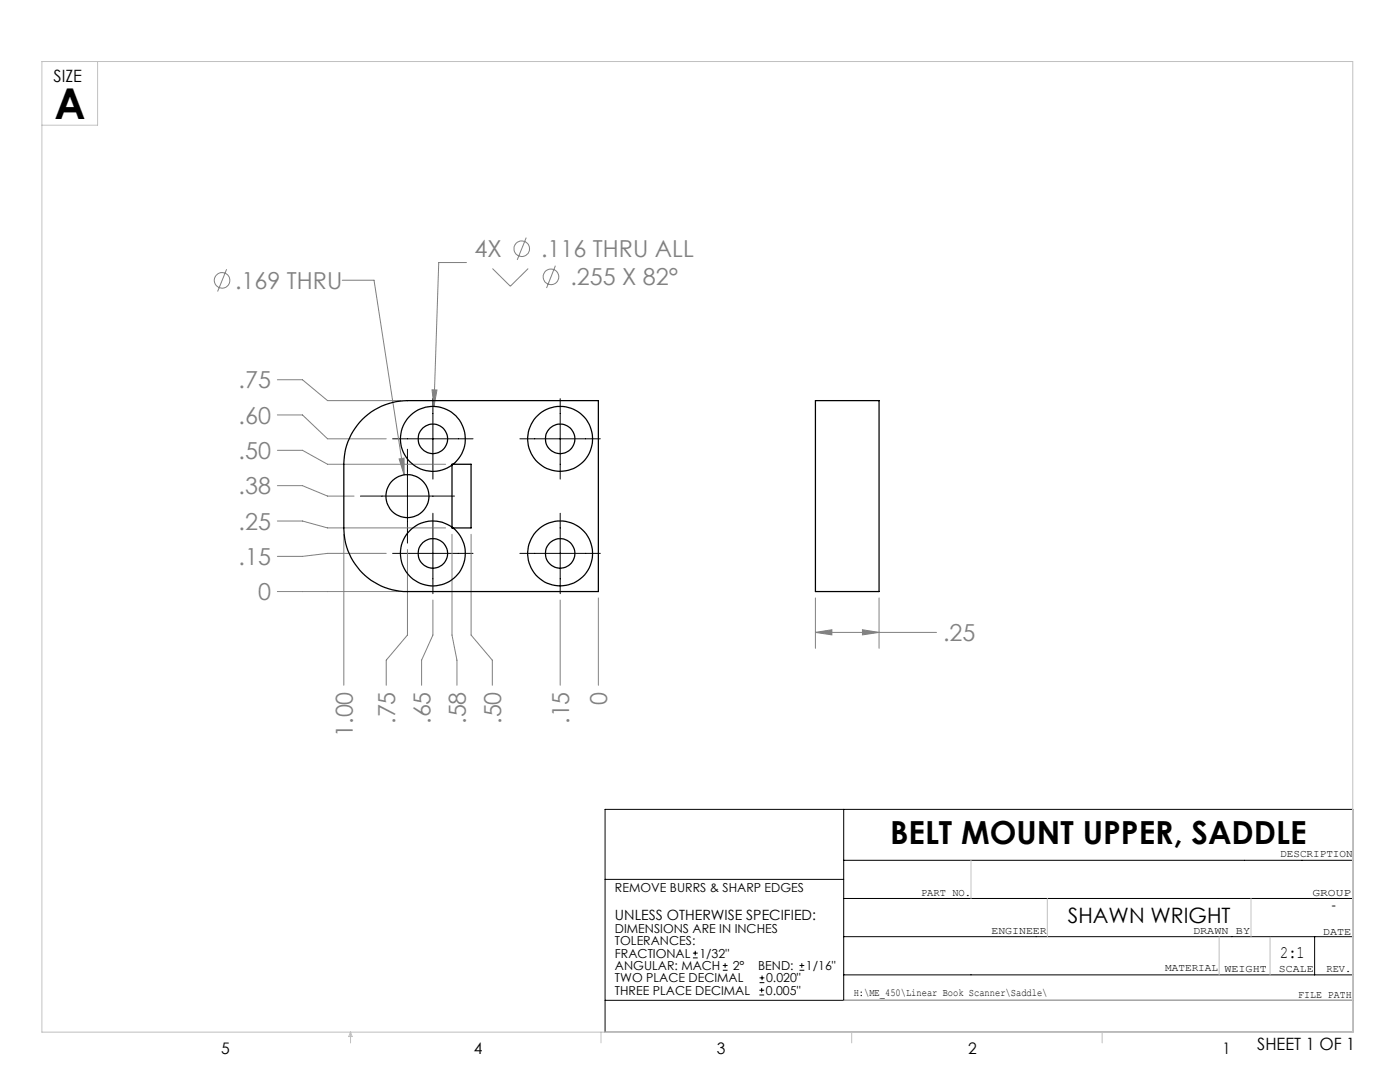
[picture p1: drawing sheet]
<svg xmlns="http://www.w3.org/2000/svg" width="279mm" height="216mm" viewBox="0 0 279 216" stroke-linecap="round" stroke-linejoin="round" font-family="sans-serif">
<g fill="none" stroke="#808080" stroke-width=".2">
<path d="M45.2 53.7l-1.8 4.5M68.3 55.9h6.3l6 38.9M93.1 52.4h-5.5l-1 28.7M98.3 53.6l3.5 3.5 3.6-3.5M105 47.4l-1.8 4.5M110.8 53l-1.7 4.5M55.4 75.8h5l5 4.1h14.6M86.2 77.8h1l-.6 3.3zM55.4 89.9h5l5 2.7h23.5M55.4 82.8h5l5 4.8h11.7M55.4 96.9h5l5 2.1h5.3M79.7 91.6l.9-.2v3.4z"/>
<path d="M55.4 118h24.6M55.4 104h5l5 1.3h23.5M68.6 106.6v30.1M77.1 110.4h-11.7l-5 .6h-5M81.3 109.6v17.1l-4.2 5v5M86.4 119.7v7l-2.3 5v5M90.2 106.6v20.1l1 5v5M94 106.6v20.1l4.2 5v5M111.8 119.7v17M119.4 119.3v17.4M162.7 119.3v10.1M175.4 119.3v10.1"/>
<path d="M162.7 126.2l3.3-.5v1zM162.7 126.2h24.2M172.1 125.7l3.3 .5-3.3 .5z"/>
<circle cx="44.3" cy="55.9" r="1.54"/>
<circle cx="104.1" cy="49.6" r="1.55"/>
<circle cx="110" cy="55.2" r="1.55"/>
</g>
<g fill="none" stroke="#000" stroke-width=".2">
<path d="M86.4 79.6v16M111.8 79.6v16M71.9 99h18.8M78.4 87.6h16M81.3 89.6v18.8M103.8 87.6h16M78.4 110.4h16M86.4 102.4v16.1M103.8 110.4h16M111.8 102.4v16.1M120.8 161.5h149.2v44.5h-149.2zM120.8 175.5h47.6"/>
<path d="M168.4 179.3h101.6M168.4 161.5v38.1M168.4 171.7h101.6M120.8 199.6h149.2M138.3 191.1h.9M138.3 190.2h.9M138.7 189.7v.9M144.3 193.6h.9M144.3 192.7h.9M144.7 192.2v.9M151.6 198.5h.9M151.6 197.6h.9"/>
<path d="M151.6 196.1h.9M151.6 195.1h.9M152 197.1v.9M152.1 194.7v.9M159.6 193.6h.9M159.6 192.7h.9M160 192.2v.9M168.4 186.9h101.6M168.4 194.5h101.6M262.4 186.9v7.6"/>
</g>
<g fill="none" stroke="#c0c0c0" stroke-width=".2">
<path d="M8.4 12.3h261.6v193.7h-261.6zM19.5 12.3v12.7h-11.1M193.8 171.7v7.6M209 179.3v7.6M249.7 179.3v7.6M168.4 199.6h101.6M243.3 186.9v7.6M253.5 186.9v7.6M70 206v2.1M70 206l.3 .8h-.7zM119.9 206v2.1M170 206v2.1"/>
<path d="M220 206v2.1"/>
</g>
<path d="M86.2 77.8l.4 3.3 .6-3.3zM79.7 91.6l.9 3.2v-3.4zM162.7 126.2l3.3-.5v1zM172.1 125.7l3.3 .5-3.3 .5z" fill="#808080"/>
<g fill="none" stroke="#000" stroke-width=".25">
<path d="M162.7 79.9h12.7v38.1h-12.7zM72.3 83.7a12.7 12.7 0 0 1 9-3.8h38.1v38.1h-38.1a12.6 12.6 0 0 1-12.7-12.7v-12.7a12.6 12.6 0 0 1 3.7-8.9zM90.2 92.6h3.8v12.7h-3.8zM90.4 92.6a6.5 6.5 0 0 0-1.3-11 6.5 6.5 0 0 0-9.1 6.3 6.5 6.5 0 0 0 9.7 5.2l.5-.3M90.2 105.2a6.5 6.5 0 0 0-10.2 4.1 6.5 6.5 0 0 0 8.2 7.4 6.5 6.5 0 0 0 3-10.6l-.8-.8"/>
<circle cx="81.3" cy="99" r="4.3"/>
<circle cx="86.4" cy="87.6" r="2.94"/>
<circle cx="111.8" cy="87.6" r="2.94"/>
<circle cx="111.8" cy="87.6" r="6.5"/>
<circle cx="86.4" cy="110.4" r="2.94"/>
<circle cx="111.8" cy="110.4" r="2.94"/>
<circle cx="111.8" cy="110.4" r="6.5"/>
</g>
<text font-size="8.5" x="10.9" y="23.8">A</text>
<text font-size="6.3" x="177.6" y="168.4">BELT MOUNT UPPER, SADDLE</text>
<g font-size="4.7" fill="#808080">
<text x="94.7" y="51.3">4X</text>
<text x="108" y="51.3">.116 THRU ALL</text>
<text x="46.9" y="57.6">.169 THRU</text>
<text x="113.8" y="56.9">.255 X 82°</text>
<text x="47.6" y="77.5">.75</text>
<text x="47.6" y="84.6">.60</text>
<text x="47.6" y="91.6">.50</text>
<text x="47.6" y="98.7">.38</text>
<text x="47.6" y="105.7">.25</text>
<text x="47.6" y="112.8">.15</text>
<text x="51.5" y="119.8">0</text>
<text x="188.2" y="127.9">.25</text>
<text x="121.2" y="140.6" transform="rotate(-90 121.2 140.6)">0</text>
<text x="70.4" y="147" transform="rotate(-90 70.4 147)">1.00</text>
<text x="78.9" y="144.5" transform="rotate(-90 78.9 144.5)">.75</text>
<text x="85.9" y="144.5" transform="rotate(-90 85.9 144.5)">.65</text>
<text x="93" y="144.5" transform="rotate(-90 93 144.5)">.58</text>
<text x="100" y="144.5" transform="rotate(-90 100 144.5)">.50</text>
<text x="113.6" y="144.5" transform="rotate(-90 113.6 144.5)">.15</text>
</g>
<text font-size="4.2" x="213.1" y="184.3">SHAWN WRIGHT</text>
<text font-size="3.5" x="255.5" y="191.2">2:1</text>
<g font-size="3.4">
<text x="10.7" y="16.4">SIZE</text>
<text x="250.9" y="209.5">SHEET 1 OF 1</text>
</g>
<g font-size="3.2">
<text x="44.2" y="210.4">5</text>
<text x="94.6" y="210.3">4</text>
<text x="143.1" y="210.4">3</text>
<text x="193.2" y="210.3">2</text>
<text x="244" y="210.3">1</text>
</g>
<g font-size="2.8">
<text x="122.7" y="183.6">UNLESS OTHERWISE SPECIFIED:</text>
<text x="265.7" y="181.6">-</text>
</g>
<g font-size="2.5">
<text x="122.7" y="178">REMOVE BURRS &amp; SHARP EDGES</text>
<text x="122.7" y="186.2">DIMENSIONS ARE IN INCHES</text>
<text x="122.7" y="188.6">TOLERANCES:</text>
<text x="122.7" y="191.1">FRACTIONAL</text>
<text x="139.6" y="191.1">1/32&quot;</text>
<text x="122.7" y="193.6">ANGULAR: MACH</text>
<text x="122.7" y="196">TWO PLACE DECIMAL</text>
<text x="146.2" y="193.6">2°</text>
<text x="151.3" y="193.6">BEND:</text>
<text x="152.9" y="196">0.020&quot;</text>
<text x="160.8" y="193.6">1/16&quot;</text>
<text x="122.7" y="198.5">THREE PLACE DECIMAL</text>
<text x="152.8" y="198.5">0.005&quot;</text>
</g>
<g font-size="2.1">
<text x="255.5" y="171">DESCRIPTION</text>
<text x="183.8" y="178.8">PART NO.</text>
<text x="261.9" y="178.8">GROUP</text>
<text x="197.9" y="186.4">ENGINEER</text>
<text x="238.1" y="186.4">DRAWN BY</text>
<text x="264" y="186.5">DATE</text>
<text x="232.5" y="193.8">MATERIAL</text>
<text x="244.4" y="193.9">WEIGHT</text>
<text x="255.2" y="194">SCALE</text>
<text x="264.7" y="193.9">REV.</text>
<text x="170.4" y="198.7">H:\ME_450\Linear Book Scanner\Saddle\</text>
<text x="259.1" y="199.1">FILE PATH</text>
</g>
</svg>
